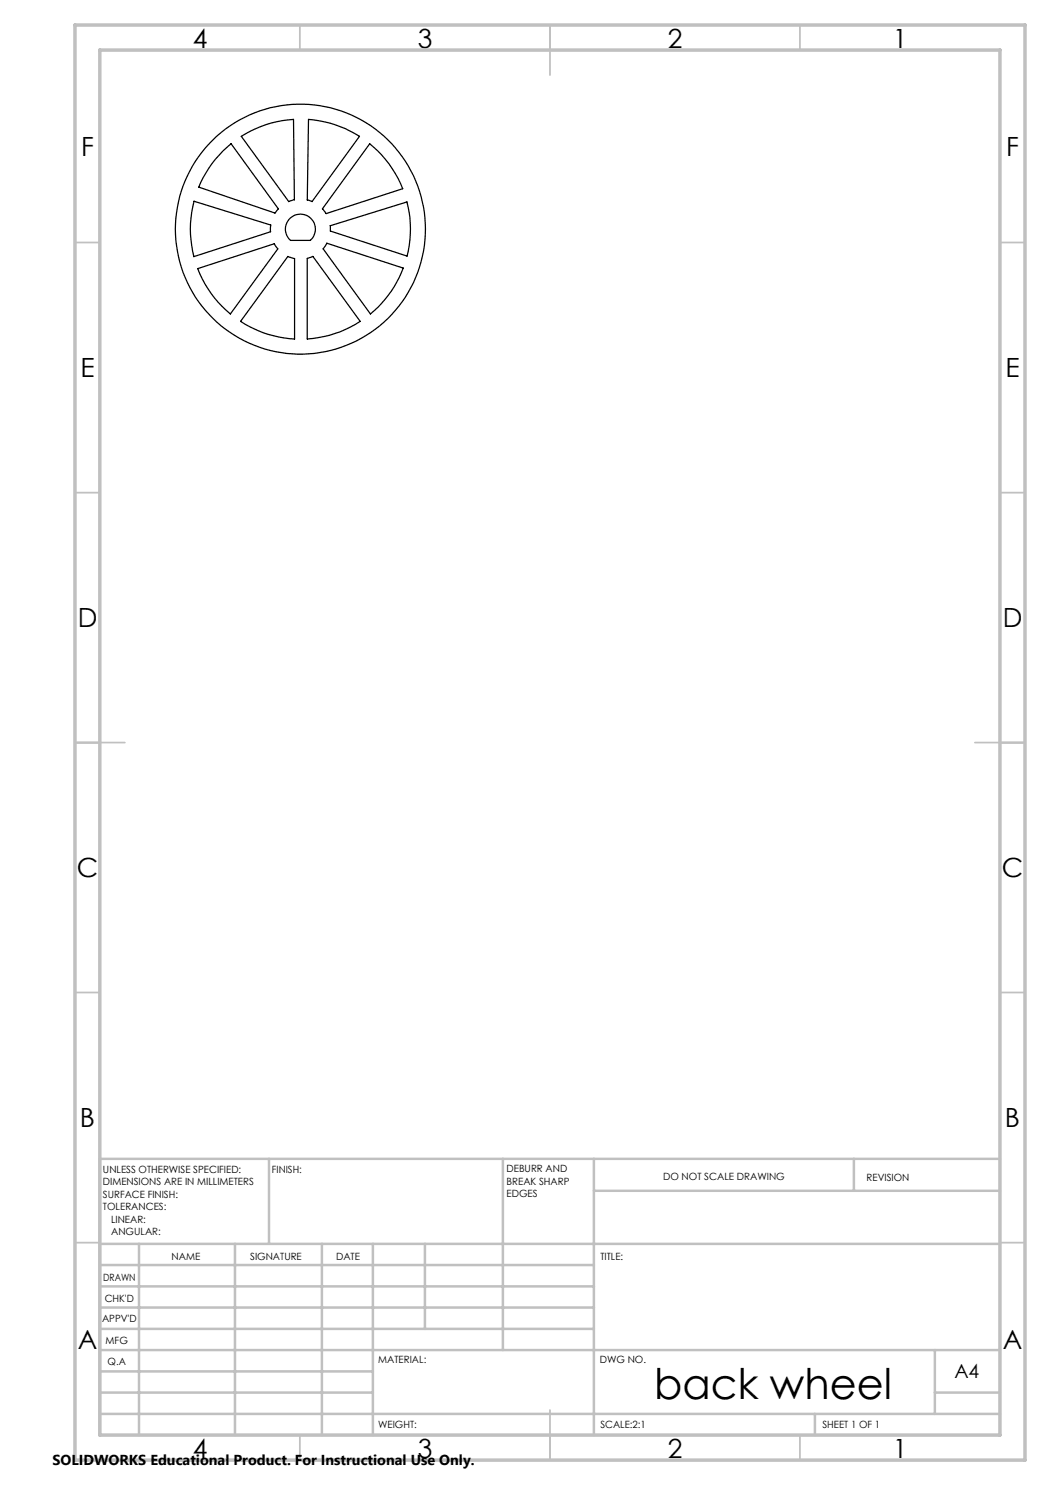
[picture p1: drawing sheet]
<svg xmlns="http://www.w3.org/2000/svg" width="210mm" height="297mm" viewBox="0 0 210 297" stroke-linecap="round" stroke-linejoin="round" font-family="sans-serif">
<g fill="none" stroke="#000" stroke-width=".25">
<path d="M44.6 30.2l1.6-1.5 9.5 13.1-.1 .1-.6 .7-15.2-5.2a21.9 21.9 0 0 1 4.8-7.2zM48.3 27.3a21.8 21.8 0 0 1 10.4-3.4l.2 16.1-1.2 .3zM61.7 23.9a22.1 22.1 0 0 1 10.2 3.4l-9.5 13-.9-.3zM73.9 28.7a21.7 21.7 0 0 1 6.6 9l-15.3 5-.7-.9zM38.8 40.2l15.4 4.8-.1 1.4-15.3 4.9a21.6 21.6 0 0 1 0-11.1zM39.5 53.7l15.4-4.9 .7 1-9.5 13a21.7 21.7 0 0 1-6.6-9.1zM57.6 51.3l1.3 .4v16.1a21.7 21.7 0 0 1-10.8-3.5zM58 43.7a3 3 0 0 1 4.3 .1 3 3 0 0 1-.2 4.3h-4a2.97 2.97 0 0 1-.1-4.4zM61.5 51.7l1.1-.4 9.4 13a22.5 22.5 0 0 1-10.5 3.5zM65.4 48.6l15.2 5a21.5 21.5 0 0 1-6.5 9.2l-9.5-13zM66 45.2l15.4-4.8a21.7 21.7 0 0 1 0 10.8l-15.3-5z"/>
<circle cx="60.1" cy="45.8" r="25"/>
</g>
<g fill="none" stroke="#c0c0c0" stroke-width=".35">
<path d="M60 5v5M110 5v10M160 5v5M15 48.5h5M200 48.5h5M15 98.5h5M200 98.5h5M15 148.5h10M195 148.5h10M15 198.5h5M200 198.5h5M15 248.5h5"/>
<path d="M200 248.5h5M60 287v5M110 282v10M160 287v5"/>
</g>
<g fill="none" stroke="#c0c0c0" stroke-width=".5">
<path d="M53.8 231.8v17M100.6 231.8v38.2M118.8 231.8v55.2M118.8 238.2h81.2M170.8 231.8v6.4M200 231.8h-180v55.2M20 248.8h180M20 257.3h98.8M20 253h98.8M27.8 248.8v38.2M47 248.8v38.2M64.4 248.8v38.2"/>
<path d="M74.6 248.8v38.2M85 248.8v17M20 265.8h98.8M20 261.5h98.8M20 278.5h54.6M20 274.3h54.6M20 270h180M187 278.5h13M187 270v12.8M20 282.8h180M163 282.8v4.2"/>
</g>
<path d="M15 5h190v287h-190zM20 10h180v277h-180z" fill="none" stroke="#c0c0c0" stroke-width=".7"/>
<text font-size="8.5" x="130.8" y="279.7">back wheel</text>
<g font-size="5.3">
<text x="38.5" y="9.5">4</text>
<text x="83.5" y="9.5">3</text>
<text x="133.6" y="9.5">2</text>
<text x="178.6" y="9.5">1</text>
<text x="16.2" y="31.2">F</text>
<text x="201.2" y="31.2">F</text>
<text x="16.1" y="75.5">E</text>
<text x="201.1" y="75.5">E</text>
<text x="15.5" y="125.5">D</text>
<text x="200.5" y="125.5">D</text>
<text x="15.4" y="175.5">C</text>
<text x="200.4" y="175.5">C</text>
<text x="16" y="225.5">B</text>
<text x="201" y="225.5">B</text>
<text x="15.5" y="269.7">A</text>
<text x="200.5" y="269.7">A</text>
<text x="38.5" y="291.5">4</text>
<text x="83.5" y="291.5">3</text>
<text x="133.6" y="291.5">2</text>
<text x="178.6" y="291.5">1</text>
</g>
<text font-size="3.9" x="190.9" y="275.5">A4</text>
<text font-size="2.9" x="10.5" y="292.9">SOLIDWORKS Educational Product. For Instructional Use Only.</text>
<g font-size="2">
<text x="20.6" y="234.6">UNLESS OTHERWISE SPECIFIED:</text>
<text x="20.6" y="237.1">DIMENSIONS ARE IN MILLIMETERS</text>
<text x="20.6" y="239.6">SURFACE FINISH:</text>
<text x="54.4" y="234.6">FINISH:</text>
<text x="101.3" y="234.5">DEBURR AND</text>
<text x="101.3" y="237">BREAK SHARP</text>
<text x="101.3" y="239.5">EDGES</text>
<text x="132.6" y="236">DO NOT SCALE DRAWING</text>
<text x="173.3" y="236.2">REVISION</text>
<text x="20.6" y="242.1">TOLERANCES:</text>
<text x="22.2" y="244.6">LINEAR:</text>
<text x="22.2" y="247.1">ANGULAR:</text>
<text x="34.3" y="252">NAME</text>
<text x="50" y="251.9">SIGNATURE</text>
<text x="67.2" y="251.9">DATE</text>
<text x="120.1" y="251.9">TITLE:</text>
<text x="20.6" y="256.1">DRAWN</text>
<text x="20.9" y="260.3">CHK'D</text>
<text x="20.4" y="264.4">APPV'D</text>
<text x="21.1" y="268.8">MFG</text>
<text x="21.5" y="273">Q.A</text>
<text x="75.6" y="272.5">MATERIAL:</text>
<text x="120" y="272.5">DWG NO.</text>
<text x="75.6" y="285.5">WEIGHT:</text>
<text x="120.1" y="285.6">SCALE:2:1</text>
<text x="164.5" y="285.6">SHEET 1 OF 1</text>
</g>
</svg>
